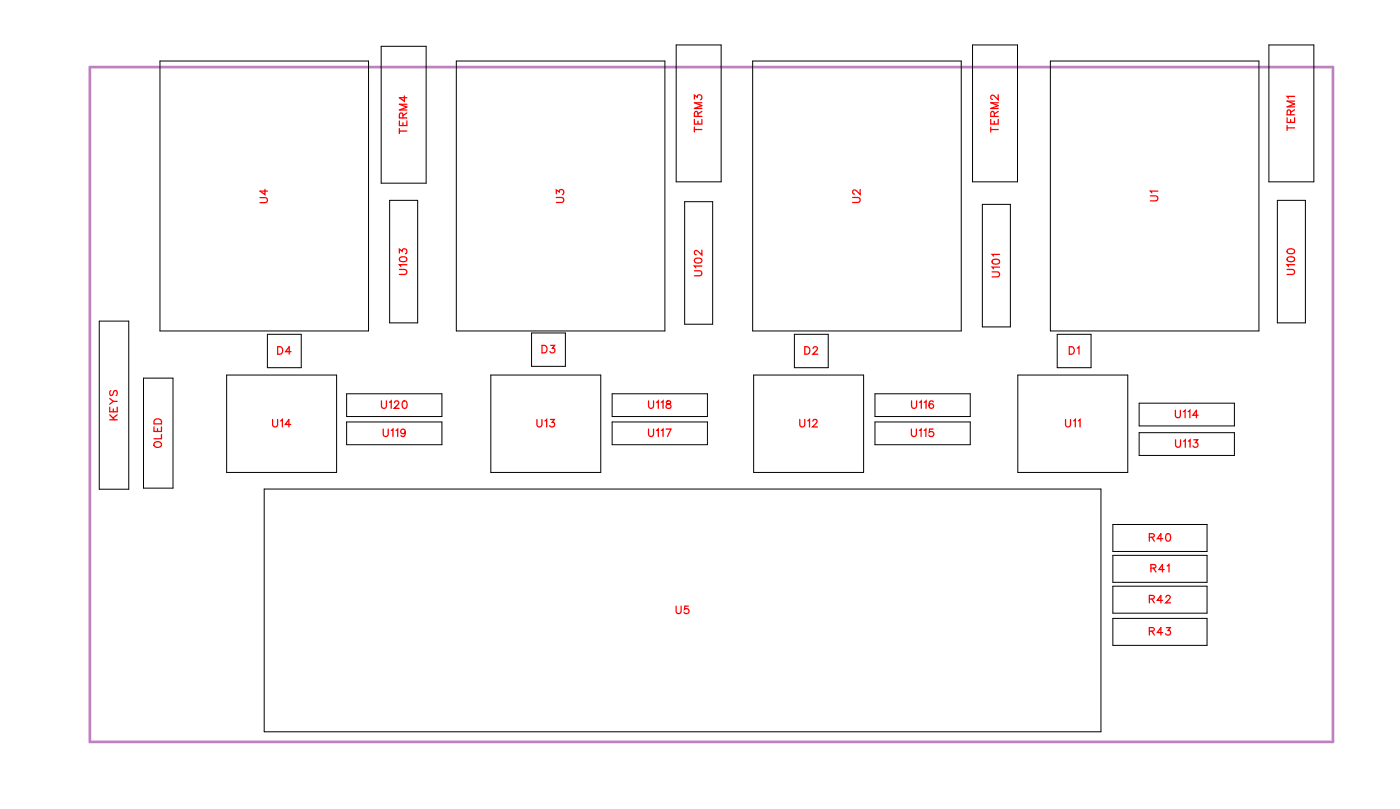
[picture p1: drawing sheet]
<svg xmlns="http://www.w3.org/2000/svg" width="133mm" height="77mm" viewBox="0 0 133 77" stroke-linecap="round" stroke-linejoin="round" font-family="sans-serif">
<path d="M8.5 6.4h117.7v63.8h-117.7z" fill="none" stroke="#bf80bf" stroke-width=".25"/>
<g fill="none" stroke="#000" stroke-width=".09">
<path d="M15.1 5.8h19.8v25.5h-19.8zM36.1 4.4h4.3v12.9h-4.3zM36.9 19h2.7v11.6h-2.7zM43.2 5.8h19.8v25.5h-19.8zM64 4.3h4.3v12.9h-4.3zM64.8 19.1h2.7v11.6h-2.7zM71.3 5.8h19.7v25.5h-19.7zM92.1 4.3h4.3v12.9h-4.3zM93 19.3h2.7v11.6h-2.7zM99.5 5.8h19.7v25.5h-19.7zM120.2 4.3h4.2v12.9h-4.2zM121 19h2.6v11.6h-2.6z"/>
<path d="M9.4 30.4h2.8v15.9h-2.8zM13.6 35.8h2.8v10.4h-2.8zM21.5 35.5h10.4v9.2h-10.4zM25.3 31.6h3.2v3.2h-3.2zM32.8 39.9h9.1v2.2h-9.1zM32.8 37.3h9.1v2.1h-9.1zM46.5 35.5h10.4v9.2h-10.4zM50.3 31.5h3.2v3.2h-3.2zM58 39.9h9v2.2h-9zM58 37.3h9v2.1h-9zM71.4 35.5h10.4v9.2h-10.4zM75.2 31.6h3.2v3.2h-3.2z"/>
<path d="M82.9 37.3h9v2.1h-9zM82.9 39.9h9v2.2h-9zM96.4 35.5h10.4v9.2h-10.4zM100.1 31.6h3.2v3.2h-3.2zM107.9 38.2h9v2.1h-9zM25 46.3h79.3v23h-79.3zM105.4 49.7h8.9v2.5h-8.9zM105.4 52.6h8.9v2.5h-8.9zM105.4 55.5h8.9v2.5h-8.9zM105.4 58.5h8.9v2.6h-8.9zM107.9 41h9v2.1h-9z"/>
</g>
<g fill="none" stroke="#f00" stroke-width=".12">
<path d="M24.6 18.7h.5l.2 .2-.1 .3h-.6M25.1 17.9v.5l-.5-.3h.7M37.8 12.4h.7M37.8 11.4v.5h.7v-.5M37.8 12.2v.4M38.2 11.2l-.1-.4-.2-.1-.1 .5h.7M38.2 11.6v.3M38.3 9.1v.5l-.5-.4h.7M38.5 10.7l-.3 .2M38.5 9.9h-.7l.7 .2-.7 .3h.7M52.7 18.7h.5l.2 .2-.1 .2-.6 .1M52.7 18.3v-.3l.3 .2a.24 .24 0 0 1 .3-.2 .24 .24 0 0 1 0 .4"/>
<path d="M65.8 9.4v-.4l.2 .2a.24 .24 0 0 1 .4-.2 .24 .24 0 0 1-.1 .4M65.8 12.3h.7M65.8 11.3v.4h.7v-.4M65.8 12v.5M66.1 11v-.4h-.3v.4h.7M66.1 11.5v.2M66.5 9.7h-.7l.7 .3-.7 .3h.7M66.5 10.5l-.4 .3M80.8 18.7h.5l.2 .2-.1 .2-.6 .1M81.5 17.9v.5l-.4-.3-.2-.1-.1 .1v.1l.1 .2M93.8 12.3h.7M93.8 11.3v.4h.7v-.4"/>
<path d="M93.8 12v.5M94.2 11l-.1-.4h-.2l-.1 .4h.7M94.2 11.5v.2M94.5 9v.4l-.3-.3-.2-.1-.2 .1v.2l.2 .1M94.5 10.5l-.3 .3M94.5 9.7h-.7l.7 .3-.7 .3h.7M108.9 18.5h.6l.2 .2-.1 .3h-.7M109.7 18.1h-.8l.2 .2M121.9 12.1h.7M121.9 11.2v.4h.7v-.4M121.9 11.9v.4M122.2 10.9v-.4l-.2-.1-.1 .5h.7"/>
<path d="M122.2 11.3v.3M122.6 9.1h-.7l.1 .2M122.6 10.4l-.4 .2M122.6 9.6h-.7l.7 .2-.7 .3h.7M10.4 39.7h.7M10.4 39.3l.5 .4M10.4 38.5v.5h.7v-.5M10.4 37.7l.3 .3M10.5 37l-.1 .1 .1 .3h.2l.2-.4h.1l.1 .1-.1 .3M10.7 38.7v.3M11.1 38h-.4l-.3 .3M11.1 39.3l-.4 .3"/>
<path d="M14.7 39.7h.2h.3l.1 .4h-.7zM25.8 39.7v.5l.2 .2 .3-.1v-.6M26.3 32.8h.2a.38 .38 0 0 1 .3 .4 .38 .38 0 0 1-.3 .3h-.2zM26.6 39.8l.1-.1v.7M27.6 33.3h-.5l.3-.5v.7M36.1 37.9v.6l.2 .2 .3-.1v-.7M36.9 38.1l.1-.2v.8M37.4 38.1l.1-.2h.1l.2 .2-.1 .2-.4 .4h.5M37.8 25.5h.5l.2 .2-.1 .2-.6 .1M37.8 24v-.4l.3 .2a.24 .24 0 0 1 .4-.2 .24 .24 0 0 1-.1 .4M37.9 24.4l.2-.1a.3 .3 0 0 1 .4 .3 .38 .38 0 0 1-.3 .2 .38 .38 0 0 1-.4-.3zM38.2 38l.1-.1a.37 .37 0 0 1 .3 .4 .37 .37 0 0 1-.3 .4 .45 .45 0 0 1-.1-.7z"/>
<path d="M38.5 25.1h-.7l.2 .1M50.9 39.7v.5l.2 .2 .2-.1v-.6M51.3 32.7h.3a.38 .38 0 0 1 .2 .3 .38 .38 0 0 1-.2 .4h-.3zM51.6 39.8l.2-.1v.7M52.1 39.7h.4l-.2 .3a.24 .24 0 0 1 .2 .4 .24 .24 0 0 1-.4-.1M52.2 32.7h.3l-.2 .3a.24 .24 0 0 1 .2 .3 .24 .24 0 0 1-.4 0M61.4 37.9v.6l.2 .2 .3-.1v-.7M62.2 38.1l.1-.2v.8M62.6 38.1l.2-.2v.8M63.1 38v.2l.3 .1 .2 .1a.24 .24 0 0 1-.3 .3 .24 .24 0 0 1-.2-.3l.4-.3v-.1zM65.8 25.6h.5l.2 .2-.1 .3h-.6M65.8 24.5l.3-.1a.3 .3 0 0 1 .4 .3 .38 .38 0 0 1-.4 .2 .38 .38 0 0 1-.3-.3z"/>
<path d="M66.5 25.2h-.7l.1 .2M66.5 23.7v.4l-.4-.3-.2-.1-.1 .1v.2l.1 .1M75.7 39.7v.5l.2 .2 .3-.1v-.6M76.2 32.8h.3a.38 .38 0 0 1 .2 .4 .38 .38 0 0 1-.2 .3h-.3zM76.5 39.8l.2-.1v.7M77 39.9l.1-.2h.2l.1 .1-.1 .3-.4 .3h.5M77 33l.1-.2h.2l.1 .2-.1 .2-.3 .3h.5M86.3 37.9v.6l.2 .2 .3-.1v-.7M87.1 38.1l.2-.2v.8M87.5 38.1l.2-.2v.8M88.4 38.1v-.1a.35 .35 0 0 0-.5 .2 .35 .35 0 0 0 .3 .5 .22 .22 0 0 0 .2-.2 .22 .22 0 0 0-.2-.3 .22 .22 0 0 0-.2 .2M94 25.7h.5l.2 .2-.1 .3h-.6"/>
<path d="M94 24.6l.3-.1a.3 .3 0 0 1 .4 .3 .38 .38 0 0 1-.4 .2 .38 .38 0 0 1-.3-.3zM94.7 25.3h-.7l.1 .2M94.7 24.1h-.7l.1 .2M100.9 39.7v.5l.2 .2 .3-.1v-.6M101.3 32.8h.2a.38 .38 0 0 1 .3 .4 .38 .38 0 0 1-.3 .3h-.2zM101.7 39.8l.1-.1v.7M102 33l.2-.2v.7M102.1 39.8l.2-.1v.7M111.3 38.8v.5l.2 .2 .3-.1v-.6M112.1 39l.1-.2v.7M112.5 39l.2-.2v.7M113.5 39.3h-.5l.3-.5v.7"/>
<path d="M121.9 25.5h.5l.2 .2-.1 .2-.6 .1M121.9 24.4l.3-.1a.3 .3 0 0 1 .4 .3 .38 .38 0 0 1-.4 .2 .38 .38 0 0 1-.3-.3zM121.9 23.7l.3-.1a.3 .3 0 0 1 .4 .2 .38 .38 0 0 1-.4 .2 .38 .38 0 0 1-.3-.2zM122.6 25.1h-.7l.1 .1M14.6 40.4v.4h.7v-.4M14.7 41.9a.35 .35 0 0 1 .4-.1 .35 .35 0 0 1 .2 .4 .33 .33 0 0 1-.5 .1 .33 .33 0 0 1-.1-.4zM14.9 40.6v.2M15.3 41.1v.4h-.7M27.5 40.2h-.5l.4-.5v.7M36.3 40.6v.5l.2 .2 .2-.1 .1-.6M37 40.8l.2-.2v.7M37.5 40.8l.2-.2v.7"/>
<path d="M38.4 40.9a.22 .22 0 0 1-.3 .1 .22 .22 0 0 1-.1-.3 .22 .22 0 0 1 .4 0v.2a.34 .34 0 0 1-.3 .4l-.1-.1M61.4 40.6v.5l.2 .2 .3-.1v-.6M62.2 40.8l.1-.2v.7M62.6 40.8l.2-.2v.7M63.1 40.6h.5l-.4 .7M64 57.4v.5l.2 .2 .3-.1v-.6M65.2 57.4h-.3l-.1 .3a.25 .25 0 0 1 .4 0 .25 .25 0 0 1 0 .4 .25 .25 0 0 1-.4-.1M86.3 40.6v.5l.2 .2 .3-.1v-.6M87.1 40.8l.1-.2v.7M87.5 40.8l.2-.2v.7M88.4 40.6h-.4v.3a.25 .25 0 0 1 .4 0 .25 .25 0 0 1-.1 .4 .25 .25 0 0 1-.3-.1M108.9 50.9l.4-.1v-.1l-.1-.2h-.3v.7"/>
<path d="M108.9 56.7h.4v-.2l-.1-.1h-.3v.7M108.9 59.7h.4v-.2l-.1-.1h-.3v.7M109 53.8l.4-.1 .1-.1-.2-.2h-.3v.8M109.1 50.9l.2 .3M109.1 56.7l.2 .4M109.1 59.7l.2 .4M109.2 53.8l.3 .4M110.1 51h-.5l.3-.5v.7M110.1 56.8h-.5l.3-.4v.7M110.1 59.9h-.5l.3-.5v.7M110.3 53.9h-.5l.3-.5v.8M110.4 56.5l.2-.1h.1l.1 .1-.1 .2-.3 .4h.5"/>
<path d="M110.5 59.4h.3l-.2 .3a.24 .24 0 0 1 .2 .4 .24 .24 0 0 1-.4-.1M110.5 50.6l.1-.1a.37 .37 0 0 1 .3 .4 .37 .37 0 0 1-.3 .3 .45 .45 0 0 1-.1-.6zM110.5 53.6l.2-.2v.8M111.3 41.6v.5l.2 .2 .3-.1v-.6M112.1 41.8l.2-.2v.7M112.5 41.8l.2-.2v.7M113.1 41.6h.3l-.2 .3a.24 .24 0 0 1 .2 .4 .24 .24 0 0 1-.4-.1"/>
</g>
<g font-size="1.2" fill="#fff">
<text x="38.8" y="12.7" transform="rotate(-90 38.8 12.7)">TERM4</text>
<text x="66.8" y="12.6" transform="rotate(-90 66.8 12.6)">TERM3</text>
<text x="94.8" y="12.6" transform="rotate(-90 94.8 12.6)">TERM2</text>
<text x="122.9" y="12.4" transform="rotate(-90 122.9 12.4)">TERM1</text>
<text x="25.6" y="19.2" transform="rotate(-90 25.6 19.2)">U4</text>
<text x="53.7" y="19.2" transform="rotate(-90 53.7 19.2)">U3</text>
<text x="81.8" y="19.2" transform="rotate(-90 81.8 19.2)">U2</text>
<text x="110" y="19.1" transform="rotate(-90 110 19.1)">U1</text>
<text x="38.8" y="26" transform="rotate(-90 38.8 26)">U103</text>
<text x="66.8" y="26.2" transform="rotate(-90 66.8 26.2)">U102</text>
<text x="95" y="26.3" transform="rotate(-90 95 26.3)">U101</text>
<text x="122.9" y="26" transform="rotate(-90 122.9 26)">U100</text>
<text x="26.2" y="33.8">D4</text>
<text x="51.3" y="33.7">D3</text>
<text x="76.2" y="33.8">D2</text>
<text x="101.2" y="33.8">D1</text>
<text x="11.4" y="39.8" transform="rotate(-90 11.4 39.8)">KEYS</text>
<text x="25.8" y="40.7">U14</text>
<text x="36.1" y="39">U120</text>
<text x="36.2" y="41.6">U119</text>
<text x="50.8" y="40.7">U13</text>
<text x="61.4" y="41.6">U117</text>
<text x="61.4" y="39">U118</text>
<text x="75.7" y="40.7">U12</text>
<text x="86.3" y="41.6">U115</text>
<text x="86.3" y="39">U116</text>
<text x="100.9" y="40.7">U11</text>
<text x="111.3" y="39.8">U114</text>
<text x="15.6" y="42.4" transform="rotate(-90 15.6 42.4)">OLED</text>
<text x="111.3" y="42.6">U113</text>
<text x="108.8" y="51.5">R40</text>
<text x="64" y="58.4">U5</text>
<text x="108.8" y="57.4">R42</text>
<text x="108.9" y="54.4">R41</text>
<text x="108.8" y="60.4">R43</text>
</g>
</svg>
